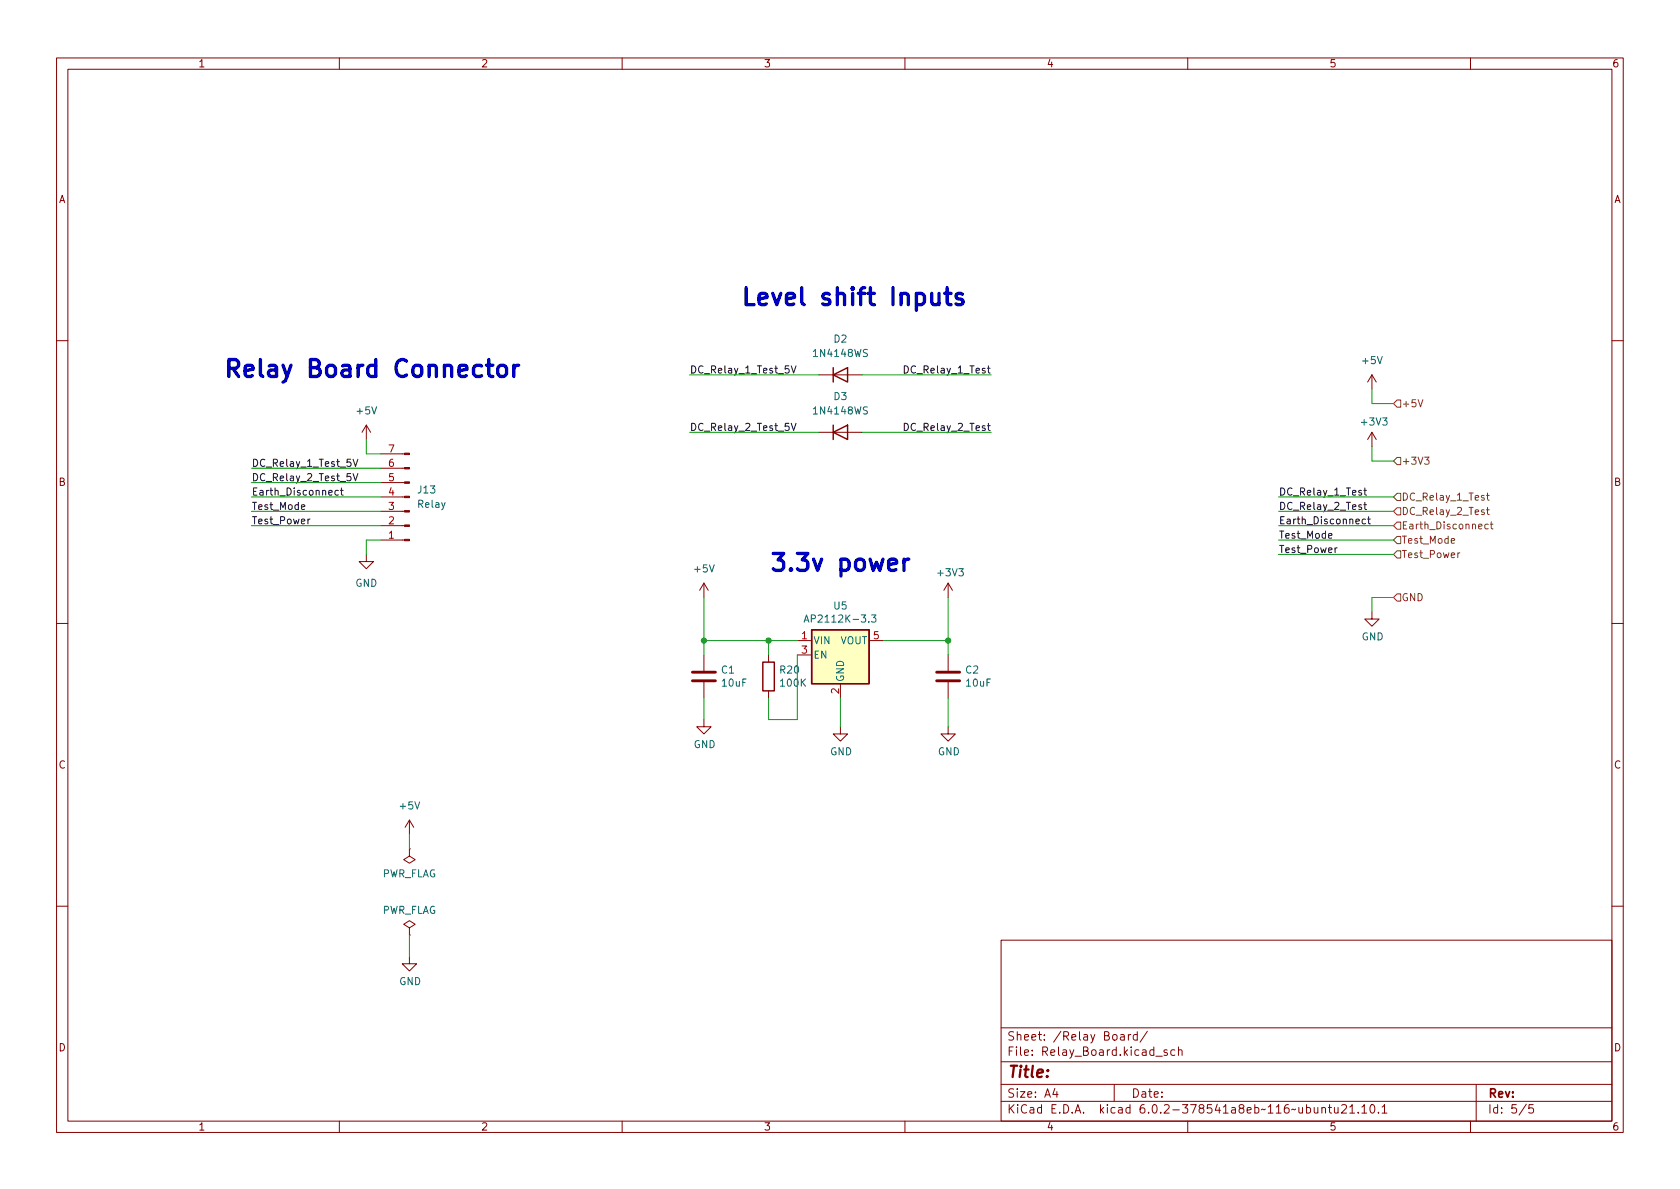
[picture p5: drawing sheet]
<svg xmlns="http://www.w3.org/2000/svg" width="297mm" height="210mm" viewBox="0 0 297 210" stroke-linecap="round" stroke-linejoin="round" font-family="sans-serif">
<g fill="none" stroke="#840000" stroke-width=".18">
<path d="M10 10.2h277v190.1h-277zM12 12.2h273v186.1h-273zM60 10.2v2M110 10.2v2M160 10.2v2M210 10.2v2M260 10.2v2M10 60.2h2M64.8 75.2l-.8 1.2M64.8 75.2v2.5M64.8 75.2l.7 1.2M144.8 66.3h7.6"/>
<path d="M144.8 76.4h7.6M242.6 76.4l-.8 1.3M242.6 66.3v2.5M242.6 76.4v2.6M242.6 76.4l.7 1.3M242.6 66.3l-.8 1.3M242.6 66.3l.7 1.3M285 60.2h2M64.8 98v1.3h1.2l-1.2 1.3-1.3-1.3h1.3M67.3 80.3h4.2M67.3 82.8h4.2M67.3 85.3h4.2"/>
<path d="M67.3 87.9h4.2M67.3 90.4h4.2M67.3 93h4.2M67.3 95.5h4.2M10 110.2h2M124.5 103.1v2.6M124.5 115.8v2.8M124.5 103.1l-.8 1.3M124.5 103.1l.7 1.3M135.9 115.8v1.3M141 113.3h2.5M141 115.8h2.5"/>
<path d="M153.7 113.3h2.5M167.6 103.1l-.7 1.3M167.6 103.1v2.6M167.6 115.8v2.8M167.6 103.1l.8 1.3M242.6 108.2v1.3h1.2l-1.2 1.2-1.3-1.2h1.3M285 110.2h2M124.5 127.2v1.3h1.2l-1.2 1.3-1.3-1.3h1.3M124.5 120.6v2.8M135.9 122.2v1.2M148.6 128.5v1.3h1.3l-1.3 1.3-1.3-1.3h1.3M148.6 120.9v2.5"/>
<path d="M167.6 128.5v1.3h1.3l-1.3 1.3-1.2-1.3h1.2M167.6 120.6v2.8M72.4 150.1v1.3l1 .6-1 .6-1-.6 1-.6M72.4 150.1h.1M72.4 145l-.8 1.3M72.4 145v2.6M72.4 145l.8 1.3M10 160.2h2M72.4 164.1l1-.7-1-.6-1 .6 1 .7v1.2M72.4 165.3h.1M72.4 169.2v1.2h1.3l-1.3 1.3-1.3-1.3h1.3M177 166.3h108v32h-108z"/>
<path d="M285 160.2h2M60 198.3v2M110 198.3v2M160 198.3v2M177 194.8h108M177 191.8h108M177 187.8h108M177 181.8h108M186.5 192.5l-.4 1h1M186.9 193v1M197 191.8v3M198.1 183h.6l.1 .9"/>
<path d="M198.8 183.3l-.5 .1a.29 .29 0 0 0-.2 .2 .29 .29 0 0 0 .2 .3h.5M199.5 182.9v1M199.9 182.9l-.3 .1-.1 .2M201.1 183l-.5-.1-.2 .3v.4l.1 .3h.6M201.1 182.4v1.5M202.9 182.4l-1.3 1.9M204.4 186.8h1.1M206.4 185.7l-.4-.1-.2 .2 .1 .3 .5 .1v.4h-.6M207.7 185.7l-.4-.1-.3 .3v.4l.1 .3h.6M208.4 185.8l.2-.2 .3 .1 .1 .9M208.4 185.1v1.5M210 198.3v2"/>
<path d="M233.7 196l.2-.2 .4 .1 .1 .9M233.7 195.8v1M234.9 195.8h.5M235.1 195.3v1.3l.3 .2M235.9 195.8l.1 1h.4l.2-.1M236.6 195.8v1M237.2 195.5l.6-.2 .2 .2 .1 .3-1 1h1M238.6 195.8l.5-.5v1.5M238.6 196.8h.9M240.1 196.7v.1M240.8 195.8l.4-.5v1.5M240.8 196.8h.8"/>
<path d="M242.4 195.4l.2-.1a.81 .81 0 0 1 .6 .7 .81 .81 0 0 1-.3 .8h-.2a.81 .81 0 0 1-.6-.6 .81 .81 0 0 1 .3-.8zM243.7 196.7v.1M244.4 195.8l.4-.5v1.5M244.4 196.8h.8M260 198.3v2M261 191.8v6.5M269.9 195.3l-1.3 1.9M271.1 195.3h-.7l-.1 .7 .2-.1 .5 .1 .2 .2-.1 .5-.2 .1-.6-.1"/>
</g>
<g fill="#840000" stroke="#840000" stroke-width=".18">
<path d="M71.5 80.1h.9v.3h-.9z"/>
<path d="M71.5 82.7h.9v.2h-.9z"/>
<path d="M71.5 85.2h.9v.3h-.9z"/>
<path d="M71.5 87.8h.9v.2h-.9z"/>
<path d="M71.5 90.3h.9v.2h-.9z"/>
<path d="M71.5 92.8h.9v.3h-.9z"/>
<path d="M71.5 95.4h.9v.2h-.9z"/>
</g>
<path d="M122.4 118.9h4.1M165.6 118.9h4.1M122.4 120.4h4.1M165.6 120.4h4.1" fill="none" stroke="#840000" stroke-width=".51"/>
<path d="M147.3 66.3l2.6-1.3v2.6zM147.3 76.4l2.6-1.2v2.5zM147.3 65v2.6M147.3 75.2v2.5M134.9 117.1h2v5.1h-2zM143.5 111.4h10.2v9.5h-10.2z" fill="none" stroke="#840000" stroke-width=".25"/>
<path d="M143.5 111.4h10.2v9.5h-10.2z" fill="#ffffc2" stroke="#ffffc2" stroke-width=".18"/>
<path d="M142.2 110l.4-1.3 .4 1.3M142.3 109.7h.6M154.1 108.7h.8l-.4 .5 .3 .2v.5l-.2 .1-.5-.1" fill="none" stroke="#006464" stroke-width=".18"/>
<g fill="none" stroke="#725600" stroke-width=".18">
<path d="M247 70.7h.6v1.3h-.6l-.6-.6zM250.7 70.7l.5 1.2 .4-1.2M247 87.2h.6v1.3h-.6l-.6-.6zM247 80.9h.6v1.3h-.6l-.6-.7zM247 92.3h.6v1.3h-.6l-.6-.6zM247 94.9h.6v1.2h-.6l-.6-.6zM247 97.4h.6v1.3h-.6l-.6-.7zM247 89.8h.6v1.3h-.6l-.6-.7zM251.9 80.8h.8l-.5 .5 .4 .1v.6l-.2 .1-.5-.1M256.6 95.6l.6-.1-.1-.2-.3-.1-.2 .2 .1 .6h.4M258.1 97.8l-.4 .2M262.8 87.6h.5"/>
<path d="M262.8 90.1h.5M263 87.2v1.1l.3 .2M263 89.7v1.1l.3 .2M263.1 92.7h-.3l-.3 .2 .1 .6h.5M263.5 92.7h.5M263.7 92.3v1.1l.3 .1M247 105h.6v1.3h-.6l-.6-.6z"/>
</g>
<g fill="none" stroke="#0f0f0f" stroke-width=".18">
<path d="M139.9 74.9l.4 1.2 .4-1.2M139.9 64.7l.4 1.3 .4-1.3M159.9 74.9a.64 .64 0 0 1 .7 .6 .64 .64 0 0 1-.7 .6zM159.9 64.7a.64 .64 0 0 1 .7 .6 .64 .64 0 0 1-.7 .7zM53.3 89.7l.6-.1-.1-.3h-.3l-.2 .1 .1 .6h.4M54.8 91.8l-.4 .2M59.8 86.8l-.3-.1-.3 .3 .1 .5h.5M60.2 86.7h.5M60.4 86.3v1.1l.3 .2M62.4 83.7l.5 1.3 .4-1.3M62.4 81.2l.5 1.3 .4-1.3M234.9 94.8l.6-.2-.1-.2-.3-.1-.2 .2 .1 .6h.4"/>
<path d="M236.4 96.9l-.3 .2M241.1 89.3h.5M241.1 86.7h.5M241.3 88.8v1.1l.3 .2M241.3 86.3v1.1l.3 .2M241.4 91.9l-.3-.1-.3 .2 .2 .6h.4M241.8 91.8h.5M242 91.4v1.1l.3 .1"/>
</g>
<path d="M167 51.9h1.2M167.5 50.9v2.5l.1 .3 .6 .2M170.2 52l-.8-.1-.2 .1-.2 .3 .2 .4 1 .3 .1 .3-.1 .4-.3 .2h-.6l-.3-.2M88.3 64.7a.81 .81 0 0 1 1.3 .4v.9a.81 .81 0 0 1-.8 .6 .81 .81 0 0 1-.8-.6v-.9zM90.9 64.6v2M91.7 64.6a.76 .76 0 0 0-.8 .5M159.8 98.9v2M160.7 98.9a.77 .77 0 0 0-.9 .5" fill="none" stroke="#0000c2" stroke-width=".6"/>
<g fill="none" stroke="#009600" stroke-width=".18">
<path d="M64.8 77.7v2.6h2.5M121.9 66.3h22.9M121.9 76.4h22.9M152.4 66.3h22.9M152.4 76.4h22.9M242.6 68.8v2.6h3.8M242.6 79v2.5h3.8M44.4 93h22.9M44.4 90.4h22.9M44.4 85.3h22.9M44.4 82.8h22.9M44.4 87.9h22.9"/>
<path d="M67.3 95.5h-2.5v2.5M226.1 95.5h20.3M226.1 93h20.3M226.1 90.4h20.3M226.1 87.9h20.3M226.1 98h20.3M124.5 113.3h16.5M124.5 105.7v10.1M135.9 113.3v2.5M141 115.8v11.4h-5.1v-3.8M156.2 113.3h11.4M167.6 105.7v10.1"/>
<path d="M246.4 105.7h-3.8v2.5M124.5 123.4v3.8M148.6 123.4v5.1M167.6 123.4v5.1M72.4 147.6v2.5M72.4 165.3v3.9"/>
</g>
<g fill="#009600" stroke="#009600" stroke-width=".18">
<circle cx="167.6" cy="113.3" r=".46"/>
<circle cx="135.9" cy="113.3" r=".46"/>
<circle cx="124.5" cy="113.3" r=".46"/>
</g>
<g font-size="4.2" fill="#0000c2">
<text x="130.8" y="54">Level shift Inputs</text>
<text x="39.4" y="66.7">Relay Board Connector</text>
<text x="135.9" y="101">3.3v power</text>
</g>
<text font-size="2.8" fill="#840000" x="178" y="190.6">Title:</text>
<g font-size="2.1" fill="#840000">
<text x="178" y="184">Sheet: /Relay Board/</text>
<text x="178" y="186.7">File: Relay_Board.kicad_sch</text>
<text x="178" y="196.9">KiCad E.D.A. kicad 6.0.2-378541a8eb~116~ubuntu21.10.1</text>
<text x="178" y="194.1">Size: A4</text>
<text x="200" y="194.1">Date:</text>
<text x="263" y="194.1">Rev:</text>
<text x="263" y="196.9">Id: 5/5</text>
</g>
<g font-size="1.8" fill="#840000">
<text x="35" y="11.9">1</text>
<text x="85" y="11.9">2</text>
<text x="135" y="11.9">3</text>
<text x="185" y="11.9">4</text>
<text x="235" y="11.9">5</text>
<text x="285" y="11.9">6</text>
<text x="10.3" y="35.9">A</text>
<text x="285.3" y="35.9">A</text>
<text x="10.3" y="85.9">B</text>
<text x="285.3" y="85.9">B</text>
<text x="10.3" y="135.9">C</text>
<text x="285.3" y="135.9">C</text>
<text x="10.3" y="185.9">D</text>
<text x="285.3" y="185.9">D</text>
<text x="35" y="199.9">1</text>
<text x="85" y="199.9">2</text>
<text x="135" y="199.9">3</text>
<text x="185" y="199.9">4</text>
<text x="235" y="199.9">5</text>
<text x="285" y="199.9">6</text>
</g>
<g font-size="1.8" fill="#006464">
<text x="144.1" y="63.1">1N4148WS</text>
<text x="147.5" y="60.6">D2</text>
<text x="241" y="64.4">+5V</text>
<text x="147.5" y="70.7">D3</text>
<text x="63.2" y="73.3">+5V</text>
<text x="144.1" y="73.3">1N4148WS</text>
<text x="240.9" y="75.2">+3V3</text>
<text x="74" y="89.8">Relay</text>
<text x="74" y="87.2">J13</text>
<text x="122.9" y="101.2">+5V</text>
<text x="165.9" y="101.9">+3V3</text>
<text x="62.8" y="103.8">GND</text>
<text x="147.5" y="107.8">U5</text>
<text x="143.2" y="110.1">AP2112K-3.3</text>
<text x="143.8" y="113.9">VIN</text>
<text x="148.5" y="113.9">VOUT</text>
<text x="240.7" y="113.2">GND</text>
<text x="127.6" y="119.1">C1</text>
<text x="138" y="119.1">R20</text>
<text x="143.8" y="116.5">EN</text>
<text x="170.7" y="119.1">C2</text>
<text x="127.7" y="121.4">10uF</text>
<text x="138.1" y="121.4">100K</text>
<text x="149.2" y="120.6" transform="rotate(-90 149.2 120.6)">GND</text>
<text x="170.9" y="121.4">10uF</text>
<text x="122.6" y="132.3">GND</text>
<text x="146.8" y="133.5">GND</text>
<text x="165.8" y="133.5">GND</text>
<text x="70.8" y="143.1">+5V</text>
<text x="67.4" y="155.1">PWR_FLAG</text>
<text x="67.4" y="161.6">PWR_FLAG</text>
<text x="70.6" y="174.2">GND</text>
</g>
<g font-size="1.8" fill="#0f0f0f">
<text x="121.9" y="66">DC_Relay_1_Test_5V</text>
<text x="160.4" y="66">DC_Relay_1_Test</text>
<text x="121.9" y="76.2">DC_Relay_2_Test_5V</text>
<text x="160.4" y="76.2">DC_Relay_2_Test</text>
<text x="44.4" y="82.5">DC_Relay_1_Test_5V</text>
<text x="44.4" y="85.1">DC_Relay_2_Test_5V</text>
<text x="44.4" y="87.6">Earth_Disconnect</text>
<text x="226.1" y="87.6">DC_Relay_1_Test</text>
<text x="44.4" y="90.2">Test_Mode</text>
<text x="44.4" y="92.7">Test_Power</text>
<text x="226.1" y="92.7">Earth_Disconnect</text>
<text x="226.1" y="90.2">DC_Relay_2_Test</text>
<text x="226.1" y="95.2">Test_Mode</text>
<text x="226.1" y="97.8">Test_Power</text>
</g>
<g font-size="1.8" fill="#725600">
<text x="247.8" y="72">+5V</text>
<text x="247.8" y="82.2">+3V3</text>
<text x="247.8" y="88.5">DC_Relay_1_Test</text>
<text x="247.8" y="93.6">Earth_Disconnect</text>
<text x="247.8" y="91.1">DC_Relay_2_Test</text>
<text x="247.8" y="96.1">Test_Mode</text>
<text x="247.8" y="98.7">Test_Power</text>
<text x="247.8" y="106.3">GND</text>
</g>
<g font-size="1.8" fill="#a90000">
<text x="68.7" y="82.5">6</text>
<text x="68.7" y="80">7</text>
<text x="68.7" y="87.6">4</text>
<text x="68.7" y="85.1">5</text>
<text x="68.7" y="95.2">1</text>
<text x="68.7" y="92.7">2</text>
<text x="68.7" y="90.2">3</text>
<text x="141.7" y="113">1</text>
<text x="154.4" y="113">5</text>
<text x="141.7" y="115.6">3</text>
<text x="148.3" y="122.7" transform="rotate(-90 148.3 122.7)">2</text>
</g>
</svg>
